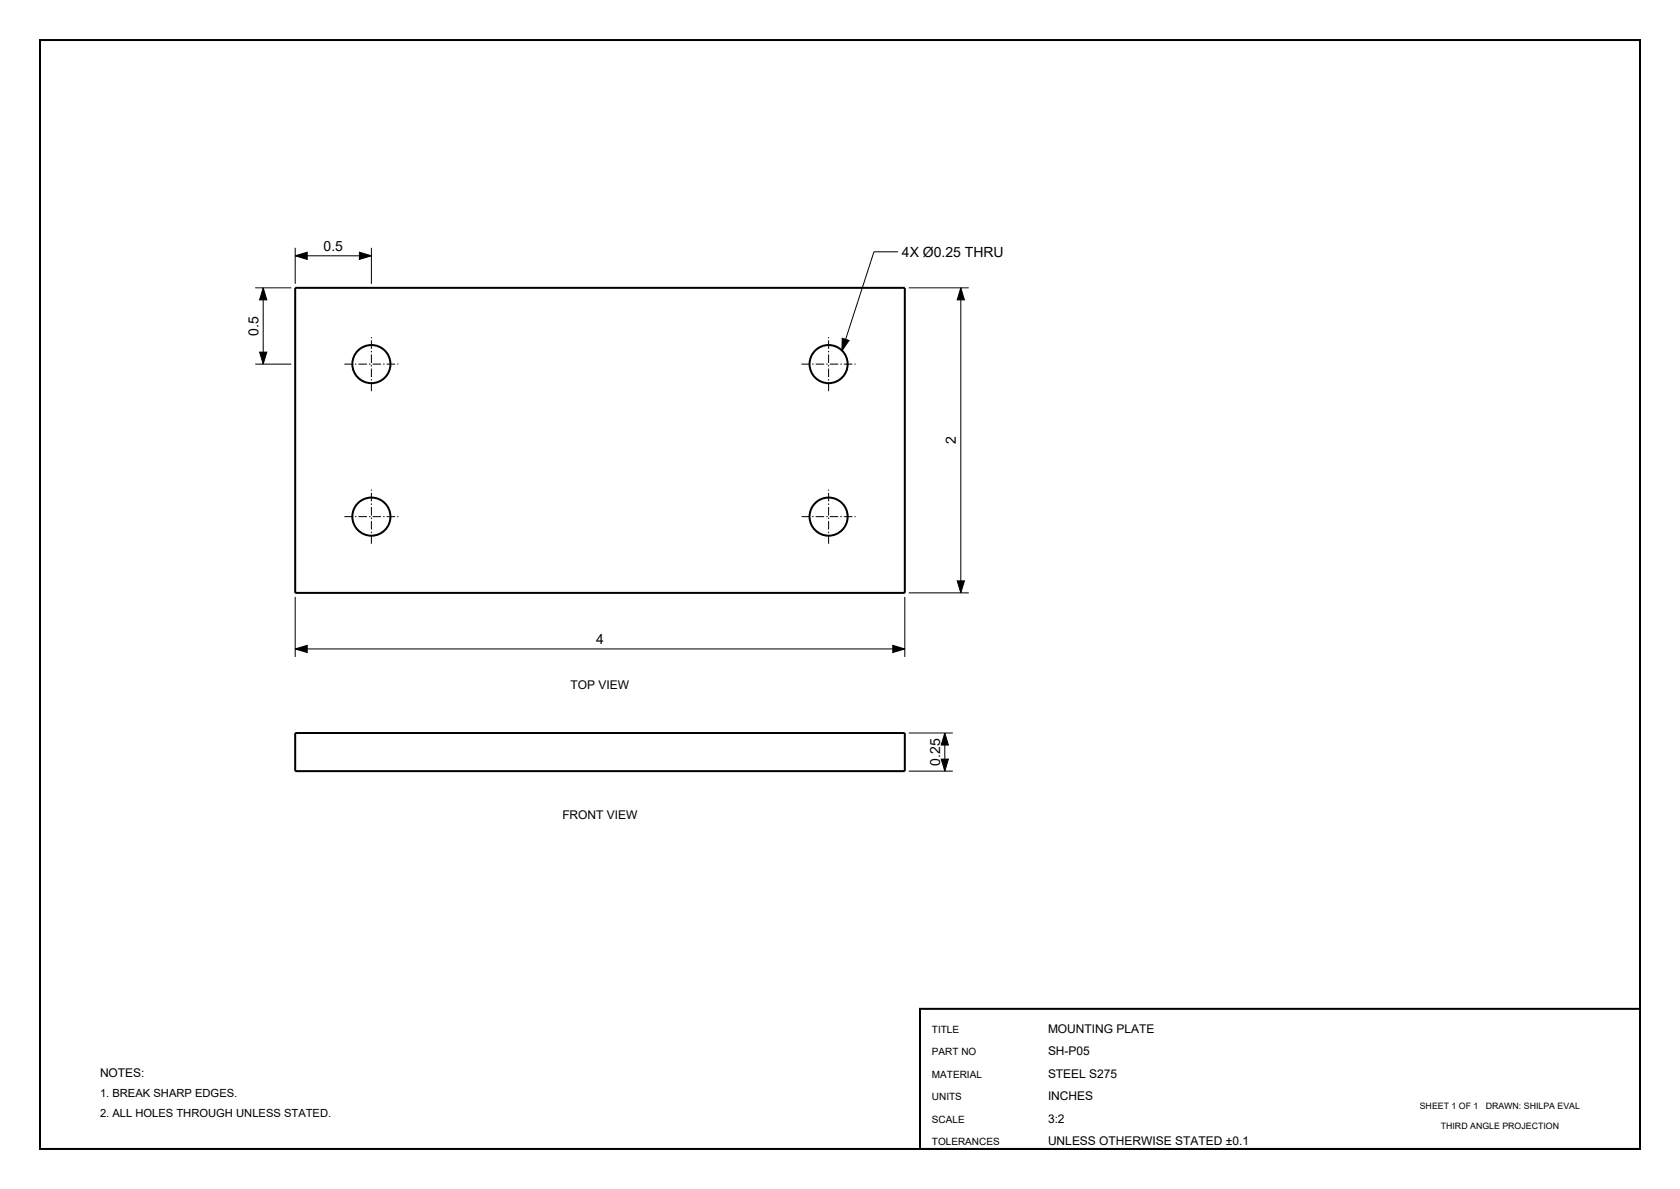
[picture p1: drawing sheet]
<svg xmlns="http://www.w3.org/2000/svg" width="420mm" height="297mm" viewBox="0 0 420 297" stroke-linecap="round" stroke-linejoin="round" font-family="sans-serif">
<g fill="none" stroke="#000" stroke-width=".5">
<path d="M10 10h400v277h-400zM73.8 71.9h152.4v76.2h-152.4zM73.8 183.1h152.4v9.5h-152.4zM230 252h180v35h-180z"/>
<circle cx="92.9" cy="91" r="4.8"/>
<circle cx="207.2" cy="91" r="4.8"/>
<circle cx="92.9" cy="129.1" r="4.8"/>
<circle cx="207.2" cy="129.1" r="4.8"/>
</g>
<g fill="none" stroke="#000" stroke-width=".25">
<path d="M63.8 71.9h9M65.8 71.9v19.1M73.8 61.9v9M73.8 63.9h19M92.8 61.9v9M224.5 62.9h-6l-8 24.7M227.2 71.9h15M240.2 71.9v76.2M63.8 91h9M73.8 149.1v15M226.2 149.1v15M227.2 148.1h15"/>
<path d="M73.8 162.1h152.4M227.2 192.6h11M227.2 183.1h11M236.2 183.1v9.5"/>
</g>
<path d="M65.8 71.9l.9 3h-1.8zM73.8 63.9l3-.9v1.8zM89.9 63l2.9 .9-2.9 .9zM240.2 71.9l.9 3h-1.8zM64.9 87.9h1.8l-.9 3.1zM210.6 84.5l1.7 .5-1.8 2.6zM239.3 145.1h1.8l-.9 3zM73.8 162.1l3-.9v1.8zM223.2 161.2l3 .9-3 .9zM235.3 189.6h1.8l-.9 3zM236.2 183.1l.9 3h-1.8z" fill="#000" stroke="#000" stroke-width=".25"/>
<path d="M86.1 91h13.5M92.8 97.7v-13.5M200.4 91h13.5M207.1 97.7v-13.5M86.1 129.1h13.5M92.8 135.8v-13.5M200.4 129.1h13.5M207.1 135.8v-13.5" fill="none" stroke="#000" stroke-width=".25" stroke-dasharray="2.1 .5 .4 .5" stroke-linecap="butt"/>
<g font-size="3.5">
<text x="80.9" y="62.7">0.5</text>
<text x="225.5" y="64.1">4X Ø0.25 THRU</text>
<text x="64.6" y="83.9" transform="rotate(-90 64.6 83.9)">0.5</text>
<text x="239" y="111" transform="rotate(-90 239 111)">2</text>
<text x="149" y="160.9">4</text>
<text x="235" y="191.3" transform="rotate(-90 235 191.3)">0.25</text>
</g>
<g font-size="3">
<text x="142.7" y="172.1">TOP VIEW</text>
<text x="140.6" y="204.6">FRONT VIEW</text>
<text x="262" y="258">MOUNTING PLATE</text>
<text x="262" y="263.6">SH­P05</text>
<text x="25" y="269">NOTES:</text>
<text x="262" y="269.2">STEEL S275</text>
<text x="262" y="274.8">INCHES</text>
<text x="262" y="280.4">3:2</text>
<text x="262" y="286">UNLESS OTHERWISE STATED ±0.1</text>
</g>
<g font-size="2.8">
<text x="25" y="274">1. BREAK SHARP EDGES.</text>
<text x="25" y="279">2. ALL HOLES THROUGH UNLESS STATED.</text>
</g>
<g font-size="2.5">
<text x="233" y="258">TITLE</text>
<text x="233" y="263.6">PART NO</text>
<text x="233" y="269.2">MATERIAL</text>
<text x="233" y="274.8">UNITS</text>
<text x="233" y="280.4">SCALE</text>
<text x="233" y="286">TOLERANCES</text>
</g>
<g font-size="2.2">
<text x="355" y="277">SHEET 1 OF 1</text>
<text x="371.4" y="277">DRAWN: SHILPA EVAL</text>
<text x="360.2" y="282">THIRD ANGLE PROJECTION</text>
</g>
</svg>
